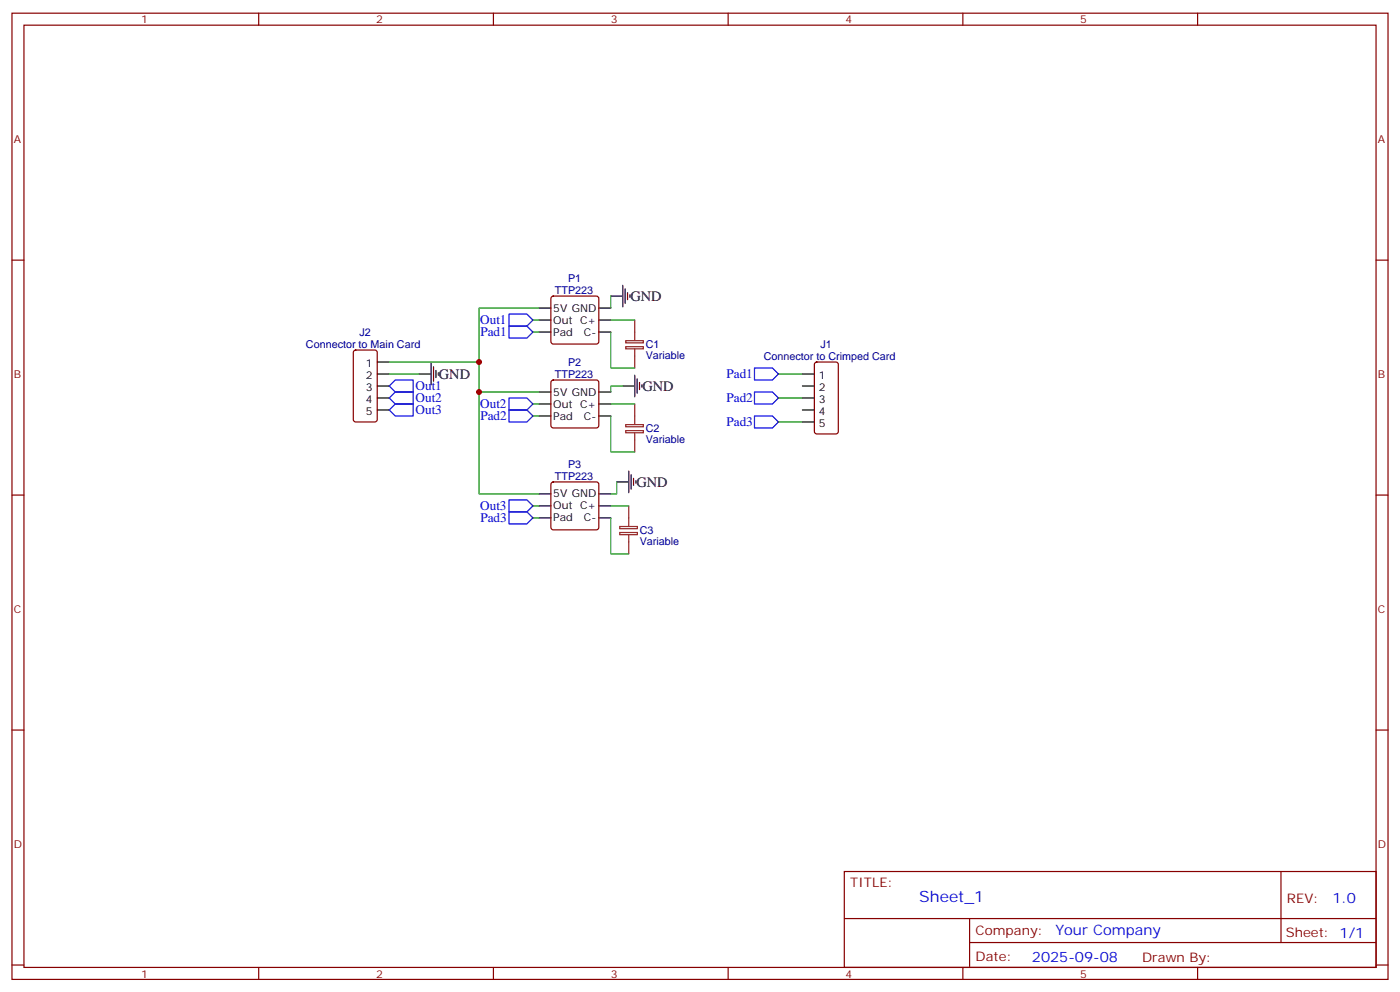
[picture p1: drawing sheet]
<svg xmlns="http://www.w3.org/2000/svg" width="412mm" height="292mm" viewBox="0 0 412 292" stroke-linecap="round" stroke-linejoin="round" font-family="sans-serif">
<g fill="none" stroke="#870000" stroke-width=".35">
<path d="M3.5 3.9h405.4v284.3h-405.4zM7.1 7.4h398.2v277.3h-398.2zM76.2 3.9v3.5M145.3 3.9v3.5M214.5 3.9v3.5M283.6 3.9v3.5M352.8 3.9v3.5M3.5 76.6h3.6M405.3 76.6h3.6M162.5 87.3l.5-.2h12.7l.5 .2 .2 .5v12.7l-.2 .5-.5 .2h-12.7l-.5-.2-.2-.5v-12.7zM104.3 103.2l.5-.2h5.6l.7 .4v20.1l-.4 .6-5.9 .1-.7-.5v-20zM162.5 112l.5-.2h12.7l.5 .2 .2 .5v12.7l-.2 .5-.5 .2h-12.7l-.5-.2-.2-.5v-12.7z"/>
<path d="M240.1 106.7l.5-.2h5.6l.7 .5v20l-.4 .7h-5.9l-.7-.5v-20zM3.5 145.7h3.6M162.5 142l.5-.2h12.7l.5 .2 .2 .5v12.7l-.2 .5-.5 .2h-12.7l-.5-.2-.2-.5v-12.7zM405.3 145.7h3.6M3.5 214.8h3.6M405.3 214.8h3.6M248.7 256.5h156.6v28.2h-156.6zM377.3 256.5v20.9M248.7 270.3h156.5M285.6 277.4h119.6M285.6 270.3v14.1M3.5 284h3.6"/>
<path d="M76.2 284.7v3.5M145.3 284.7v3.5M214.5 284.7v3.5M283.6 284.7v3.5M352.8 284.7v3.5M405.3 284h3.6"/>
</g>
<g fill="none" stroke="#000" stroke-width=".35">
<path d="M158.7 90.7h3.6M158.7 94.2h3.6M158.7 97.7h3.6M176.4 90.7h3.5M176.4 94.2h3.5M176.4 97.7h3.5M179.9 87.1h3.5M183.4 84v6.3M184.1 85v4.3M184.9 86.1v2.1M185.6 86.8v.7M111.1 110.1h3.6"/>
<path d="M111.1 113.6h3.6M111.1 117.1h3.6M111.1 106.5h3.6M123.5 110.1h3.5M127 106.9v6.3M127.7 107.9v4.3M128.4 109v2.1M129.1 109.7v.7M158.7 115.4h3.6M158.7 118.9h3.6M176.4 115.4h3.5M176.4 118.9h3.5"/>
<path d="M183.4 113.6h3.6M187 110.4v6.4M187.7 111.5v4.2M188.4 112.5v2.2M189.1 113.2v.7M236.4 110.1h3.5M236.4 113.6h3.5M236.4 117.1h3.5M111.1 120.6h3.6M158.7 122.4h3.6M176.4 122.4h3.5M185.2 138.6v6.4"/>
<path d="M185.9 139.7v4.2M236.4 120.6h3.5M236.4 124.2h3.5M158.7 145.3h3.6M158.7 148.9h3.6M158.7 152.4h3.6M176.4 145.3h3.5M176.4 148.9h3.5M176.4 152.4h3.5M181.7 141.8h3.5M186.6 140.8v2.1M187.3 141.5v.7"/>
</g>
<path d="M187 94.2v6M184.3 100.3h5.2v.6h-5.2zM184.3 102h5.2v.7h-5.2zM187 102.7v5.6M187 118.9v6M184.3 125h5.2v.6h-5.2zM184.3 126.7h5.2v.7h-5.2zM187 127.4v5.6M182.6 154.9h5.1v.7h-5.1zM182.6 156.7h5.1v.6h-5.1zM185.2 148.9v6M185.2 157.3v5.7" fill="none" stroke="#8c2424" stroke-width=".35"/>
<g fill="none" stroke="#008700" stroke-width=".35">
<path d="M157 94.2h1.7M157 97.7h1.7M158.7 90.7h-17.6v15.8h-26.4M179.9 97.7v10.6h7.1M179.9 94.2h7.1M179.9 87.1v3.6M114.7 110.1h8.8M141.1 106.5v8.9h17.6M141.1 115.4v29.9h17.6M157 118.9h1.7M179.9 118.9h7.1M183.4 113.6h-3.5v1.8"/>
<path d="M229.3 110.1h7.1M229.3 117.1h7.1M157 122.4h1.7M179.9 122.4v10.6h7.1M229.3 124.2h7.1M157 148.9h1.7M157 152.4h1.7M179.9 152.4v10.6h5.3M179.9 148.9h5.3M181.7 141.8v3.5h-1.8"/>
</g>
<path d="M149.9 96h5.3l1.8 1.7-1.8 1.8h-5.3zM149.9 92.4h5.3l1.8 1.8-1.8 1.8h-5.3zM114.7 113.6l1.7-1.8h5.3v3.6h-5.3zM114.7 117.1l1.7-1.7h5.3v3.5h-5.3zM149.9 117.1h5.3l1.8 1.8-1.8 1.7h-5.3zM222.2 108.3h5.3l1.8 1.8-1.8 1.7h-5.3zM222.2 115.4h5.3l1.8 1.7-1.8 1.8h-5.3zM114.7 120.6l1.7-1.7h5.3v3.5h-5.3zM149.9 120.6h5.3l1.8 1.8-1.8 1.8h-5.3zM222.2 122.4h5.3l1.8 1.8-1.8 1.7h-5.3zM149.9 150.6h5.3l1.8 1.8-1.8 1.8h-5.3zM149.9 147.1h5.3l1.8 1.8-1.8 1.7h-5.3z" fill="none" stroke="#00f" stroke-width=".35"/>
<g fill="#c00">
<circle cx="141.1" cy="106.5" r=".88"/>
<circle cx="141.1" cy="115.4" r=".88"/>
</g>
<text font-size="4.6" fill="#00f" x="270.8" y="265.5">Sheet_1</text>
<g font-size="4.2">
<text x="185.7" y="88.6">GND</text>
<text x="129.3" y="111.5">GND</text>
<text x="189.3" y="115">GND</text>
<text x="187.5" y="143.3">GND</text>
</g>
<g font-size="4.2" fill="#00f">
<text x="392.5" y="265.7">1.0</text>
<text x="310.9" y="275.3">Your Company</text>
<text x="304" y="283.1">2025-09-08</text>
</g>
<g font-size="3.9" fill="#00f">
<text x="141.5" y="95.4">Out1</text>
<text x="141.5" y="99">Pad1</text>
<text x="214" y="111.3">Pad1</text>
<text x="122.4" y="114.9">Out1</text>
<text x="122.4" y="118.4">Out2</text>
<text x="214" y="118.4">Pad2</text>
<text x="122.4" y="121.9">Out3</text>
<text x="141.5" y="120.1">Out2</text>
<text x="141.5" y="123.7">Pad2</text>
<text x="214" y="125.4">Pad3</text>
<text x="141.5" y="150.1">Out3</text>
<text x="141.5" y="153.7">Pad3</text>
</g>
<g font-size="3.9" fill="#800">
<text x="250.5" y="261.1">TITLE:</text>
<text x="379.1" y="265.7">REV:</text>
<text x="287.4" y="275.3">Company:</text>
<text x="378.7" y="275.9">Sheet: 1/1</text>
<text x="287.4" y="282.9">Date:</text>
<text x="336.4" y="283">Draw</text>
<text x="346.6" y="283">n By:</text>
</g>
<g font-size="3.2" fill="#800">
<text x="41.6" y="6.9">1</text>
<text x="110.8" y="6.9">2</text>
<text x="179.9" y="6.9">3</text>
<text x="249.1" y="6.9">4</text>
<text x="318.2" y="6.9">5</text>
<text x="4.1" y="42">A</text>
<text x="405.9" y="42">A</text>
<text x="4.1" y="111.1">B</text>
<text x="405.9" y="111.1">B</text>
<text x="4.1" y="180.3">C</text>
<text x="405.9" y="180.3">C</text>
<text x="4.1" y="249.4">D</text>
<text x="405.9" y="249.4">D</text>
<text x="41.6" y="287.7">1</text>
<text x="110.8" y="287.7">2</text>
<text x="179.9" y="287.7">3</text>
<text x="249.1" y="287.7">4</text>
<text x="318.2" y="287.7">5</text>
</g>
<g font-size="3.2" fill="#000080">
<text x="167.3" y="83">P1</text>
<text x="163.5" y="86.5">TTP223</text>
<text x="105.9" y="98.9">J2</text>
<text x="90.1" y="102.4">Connector to Main Card</text>
<text x="167.3" y="107.7">P2</text>
<text x="190.2" y="105.6">Variable</text>
<text x="190.2" y="102.4">C1</text>
<text x="225" y="105.9">Connector to Crimped Card</text>
<text x="241.7" y="102.4">J1</text>
<text x="163.5" y="111.2">TTP223</text>
<text x="190.2" y="130.3">Variable</text>
<text x="190.2" y="127.1">C2</text>
<text x="167.3" y="137.6">P3</text>
<text x="163.5" y="141.2">TTP223</text>
<text x="188.5" y="160.3">Variable</text>
<text x="188.5" y="157">C3</text>
</g>
<g font-size="3.2">
<text x="163" y="91.7">5V GND</text>
<text x="163" y="95.2">Out C+</text>
<text x="163" y="98.8">Pad</text>
<text x="172" y="98.8">C-</text>
<text x="107.8" y="107.9">1</text>
<text x="107.8" y="111.5">2</text>
<text x="241.2" y="111.5">1</text>
<text x="107.8" y="118.5">4</text>
<text x="107.8" y="115">3</text>
<text x="163" y="116.4">5V GND</text>
<text x="163" y="119.9">Out C+</text>
<text x="241.2" y="115">2</text>
<text x="241.2" y="118.5">3</text>
<text x="107.8" y="122.1">5</text>
<text x="163" y="123.5">Pad</text>
<text x="172" y="123.5">C-</text>
<text x="241.2" y="122.1">4</text>
<text x="241.2" y="125.6">5</text>
<text x="163" y="146.4">5V GND</text>
<text x="163" y="149.9">Out C+</text>
<text x="163" y="153.5">Pad</text>
<text x="172" y="153.5">C-</text>
</g>
</svg>
